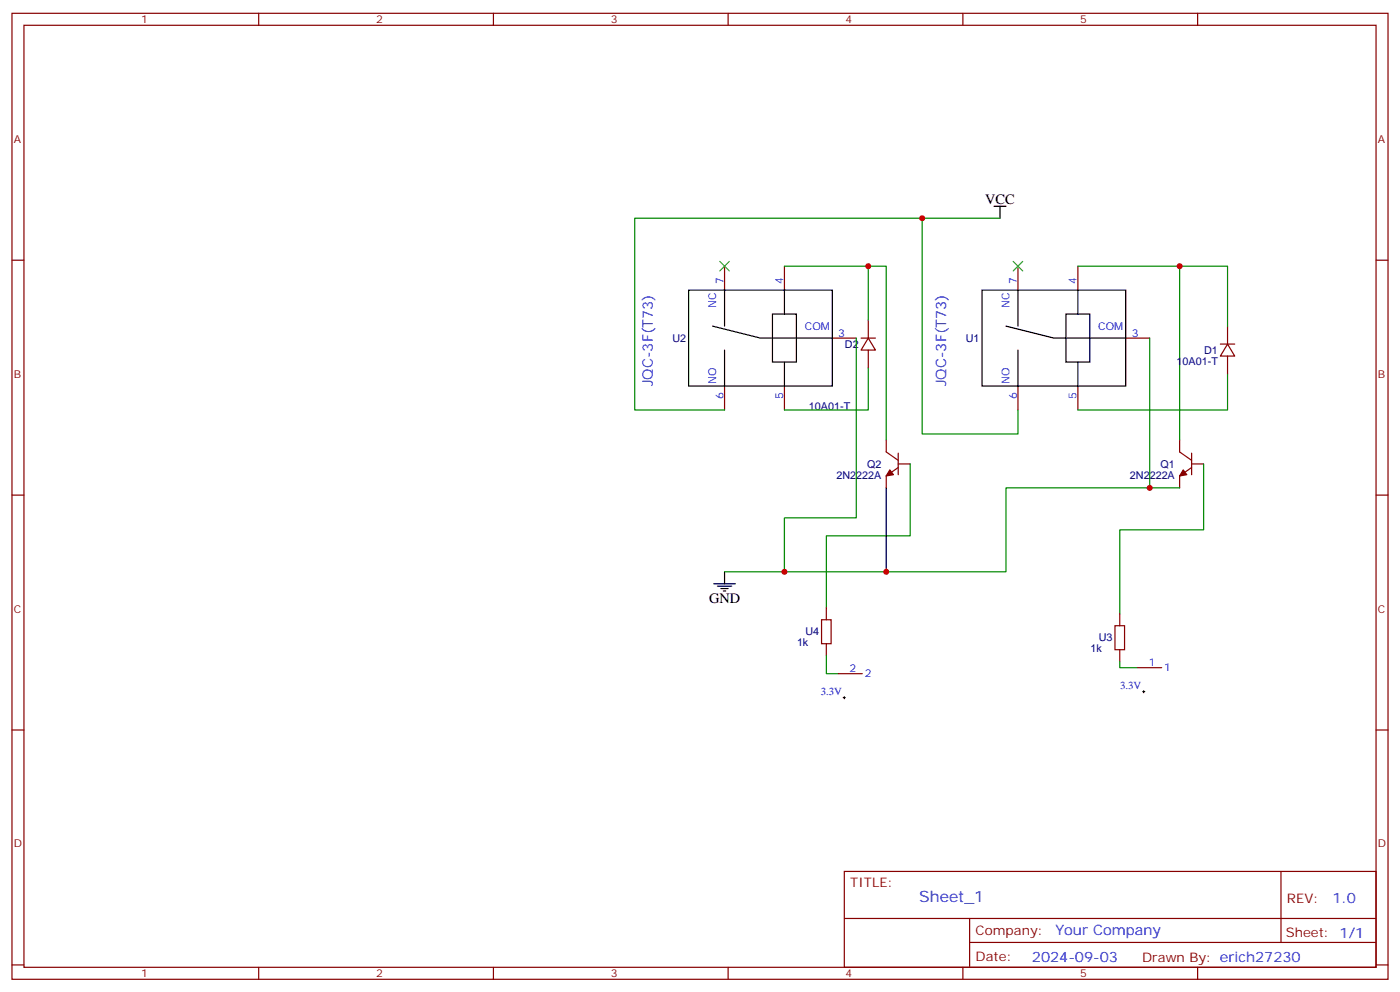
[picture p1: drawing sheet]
<svg xmlns="http://www.w3.org/2000/svg" width="412mm" height="292mm" viewBox="0 0 412 292" stroke-linecap="round" stroke-linejoin="round" font-family="sans-serif">
<g fill="none" stroke="#870000" stroke-width=".35">
<path d="M3.5 3.9h405.4v284.4h-405.4zM7.1 7.4h398.2v277.3h-398.2zM76.2 3.9v3.5M145.3 3.9v3.5M214.5 3.9v3.5M283.6 3.9v3.5M352.8 3.9v3.5M3.5 76.6h3.6M213.4 78.4v7M231.1 78.4v7M299.9 78.4v7M317.5 78.4v7"/>
<path d="M405.3 76.6h3.6M245.2 99.5h7M253.6 99.5h4.3M255.8 99.5l2.1 3.5h-4.3zM255.8 94.2v5.3M331.6 99.5h7.1M361.6 96v5.3M213.4 113.6v7.1M231.1 113.6v7.1M255.8 103v5.3M299.9 113.6v7.1M317.5 113.6v7.1"/>
<path d="M359.5 101.3h4.2M361.6 101.3l2.1 3.5h-4.2zM361.6 104.8v5.3M261.1 129.5v3.5l3.5 2.5M264.6 136.6h3.5M264.6 137.6l-3.5 2.5v3.5M264.6 133.4v6.3M347.5 129.5v3.5l3.5 2.5M351 137.6l-3.5 2.5v3.5M351 136.6h3.5M351 133.4v6.3M3.5 145.7h3.6"/>
<path d="M405.3 145.7h3.6M243.4 178.9v3.5M242 182.4h2.8v7.1h-2.8zM243.4 189.5v3.5M246.9 198.3h7.1M328.4 184.2h2.9v7h-2.9zM329.8 180.7v3.5M329.8 191.2v3.6M335.1 196.5h7.1M3.5 214.9h3.6M405.3 214.9h3.6M248.7 256.5h156.6v28.2h-156.6z"/>
<path d="M377.3 256.5v20.9M248.7 270.4h156.5M285.6 277.4h119.6M285.6 270.4v14.1M3.5 284h3.6M76.2 284.7v3.6M145.3 284.7v3.6M214.5 284.7v3.6M283.6 284.7v3.6M352.8 284.7v3.6M405.3 284h3.6"/>
</g>
<g fill="#870000" stroke="#870000" stroke-width=".35">
<path d="M348.5 138.3l1.1 1.4-2.1 .4z"/>
<path d="M262.1 138.3l1.1 1.4-2.1 .4z"/>
</g>
<g fill="none" stroke="#000" stroke-width=".35">
<path d="M292.8 60.7h3.5M294.6 60.7v3.5M202.8 85.4h42.4v28.2h-42.4zM209.9 96l14.1 3.5h21.2M213.4 85.4v10.6M227.5 92.5h7.1v14.1h-7.1zM231.1 85.4v7.1M289.3 85.4h42.3v28.2h-42.3zM296.3 96l14.1 3.5h21.2M299.9 85.4v10.6M314 92.5h7v14.1h-7zM317.5 85.4v7.1"/>
<path d="M213.4 103v10.6M231.1 106.6v7M299.9 103v10.6M317.5 106.6v7M261.1 143.6v24.7M210.3 171.8h6.3M211.3 172.5h4.2M212.4 173.2h2.1M213.1 174h.7M213.4 168.3v3.5"/>
</g>
<path d="M248.4 205.4h.7M248.7 205v.7M336.5 203.6h.8M336.9 203.2v.7" fill="none" stroke="#000" stroke-width=".29"/>
<g fill="none" stroke="#008700" stroke-width=".35">
<path d="M231.1 78.4h30v51.1M255.8 78.4v15.8M271.6 64.2h-84.6v56.5h26.4M294.6 64.2h-23v63.5h28.3v-7M317.5 78.4h30v51.1M347.5 78.4h14.1v17.6M252.2 99.5v52.9h-21.1v15.9M338.7 99.5v44.1h-42.4v24.7h-82.9M255.8 108.3v12.4h-24.7M361.6 110.1v10.6h-44.1M268.1 136.6v21.1h-24.7v21.2M354.5 136.6v19.4h-24.7v24.7"/>
<path d="M338.7 143.6h8.8M243.4 193v5.3h3.5M329.8 194.8v1.7h5.3"/>
</g>
<path d="M212 76.9l2.8 2.9M214.8 76.9l-2.8 2.9M298.4 76.9l2.9 2.9M301.3 76.9l-2.9 2.9" fill="none" stroke="#3c3" stroke-width=".35"/>
<g fill="#c00">
<circle cx="347.5" cy="78.4" r=".88"/>
<circle cx="261.1" cy="168.3" r=".88"/>
<circle cx="338.7" cy="143.6" r=".88"/>
<circle cx="255.8" cy="78.4" r=".88"/>
<circle cx="231.1" cy="168.3" r=".88"/>
<circle cx="271.6" cy="64.2" r=".88"/>
</g>
<text font-size="4.6" fill="#00f" x="270.8" y="265.5">Sheet_1</text>
<g font-size="4.2">
<text x="290.2" y="60">VCC</text>
<text x="208.9" y="177.5">GND</text>
</g>
<g font-size="4.2" fill="#00f">
<text x="192.3" y="113.6" transform="rotate(-90 192.3 113.6)">JQC-3F(T73)</text>
<text x="278.7" y="113.6" transform="rotate(-90 278.7 113.6)">JQC-3F(T73)</text>
<text x="392.5" y="265.8">1.0</text>
<text x="310.9" y="275.3">Your Company</text>
<text x="304" y="283.1">2024-09-03</text>
</g>
<g font-size="3.9" fill="#800">
<text x="250.5" y="261.1">TITLE:</text>
<text x="379.1" y="265.8">REV:</text>
<text x="287.4" y="275.3">Company:</text>
<text x="378.7" y="275.9">Sheet: 1/1</text>
<text x="287.4" y="283">Date:</text>
<text x="336.4" y="283.1">Drawn By: erich27230</text>
</g>
<g font-size="3.2" fill="#800">
<text x="41.6" y="6.9">1</text>
<text x="110.8" y="6.9">2</text>
<text x="179.9" y="6.9">3</text>
<text x="249.1" y="6.9">4</text>
<text x="318.2" y="6.9">5</text>
<text x="4.1" y="42">A</text>
<text x="405.9" y="42">A</text>
<text x="4.1" y="111.2">B</text>
<text x="405.9" y="111.2">B</text>
<text x="4.1" y="180.3">C</text>
<text x="405.9" y="180.3">C</text>
<text x="4.1" y="249.4">D</text>
<text x="405.9" y="249.4">D</text>
<text x="41.6" y="287.7">1</text>
<text x="110.8" y="287.7">2</text>
<text x="179.9" y="287.7">3</text>
<text x="249.1" y="287.7">4</text>
<text x="318.2" y="287.7">5</text>
</g>
<g font-size="3.2" fill="#00f">
<text x="213.1" y="83.6" transform="rotate(-90 213.1 83.6)">7</text>
<text x="230.7" y="83.6" transform="rotate(-90 230.7 83.6)">4</text>
<text x="299.5" y="83.6" transform="rotate(-90 299.5 83.6)">7</text>
<text x="317.1" y="83.6" transform="rotate(-90 317.1 83.6)">4</text>
<text x="211" y="90.7" transform="rotate(-90 211 90.7)">NC</text>
<text x="297.4" y="90.7" transform="rotate(-90 297.4 90.7)">NC</text>
<text x="237.1" y="97">COM</text>
<text x="246.9" y="99.2">3</text>
<text x="323.5" y="97">COM</text>
<text x="333.4" y="99.2">3</text>
<text x="211" y="112.9" transform="rotate(-90 211 112.9)">NO</text>
<text x="297.4" y="112.9" transform="rotate(-90 297.4 112.9)">NO</text>
<text x="213.1" y="117.4" transform="rotate(-90 213.1 117.4)">6</text>
<text x="230.7" y="117.4" transform="rotate(-90 230.7 117.4)">5</text>
<text x="299.5" y="117.4" transform="rotate(-90 299.5 117.4)">6</text>
<text x="317.1" y="117.4" transform="rotate(-90 317.1 117.4)">5</text>
<text x="250.2" y="197.9">2</text>
<text x="338.4" y="196.2">1</text>
<text x="342.9" y="197.6">1</text>
<text x="254.7" y="199.4">2</text>
<text x="329.9" y="202.7">3.3V</text>
<text x="241.7" y="204.5">3.3V</text>
</g>
<g font-size="3.2" fill="#000080">
<text x="198.1" y="100.7">U2</text>
<text x="284.5" y="100.7">U1</text>
<text x="248.9" y="102.4">D2</text>
<text x="346.6" y="107.3">10A01-T</text>
<text x="354.7" y="104.2">D1</text>
<text x="238.3" y="120.7">10A01-T</text>
<text x="255.4" y="137.7">Q2</text>
<text x="341.8" y="137.7">Q1</text>
<text x="246.4" y="140.9">2N2222A</text>
<text x="332.8" y="140.9">2N2222A</text>
<text x="234.8" y="190.3">1k</text>
<text x="237.2" y="187">U4</text>
<text x="323.7" y="188.8">U3</text>
<text x="321.2" y="192">1k</text>
</g>
</svg>
